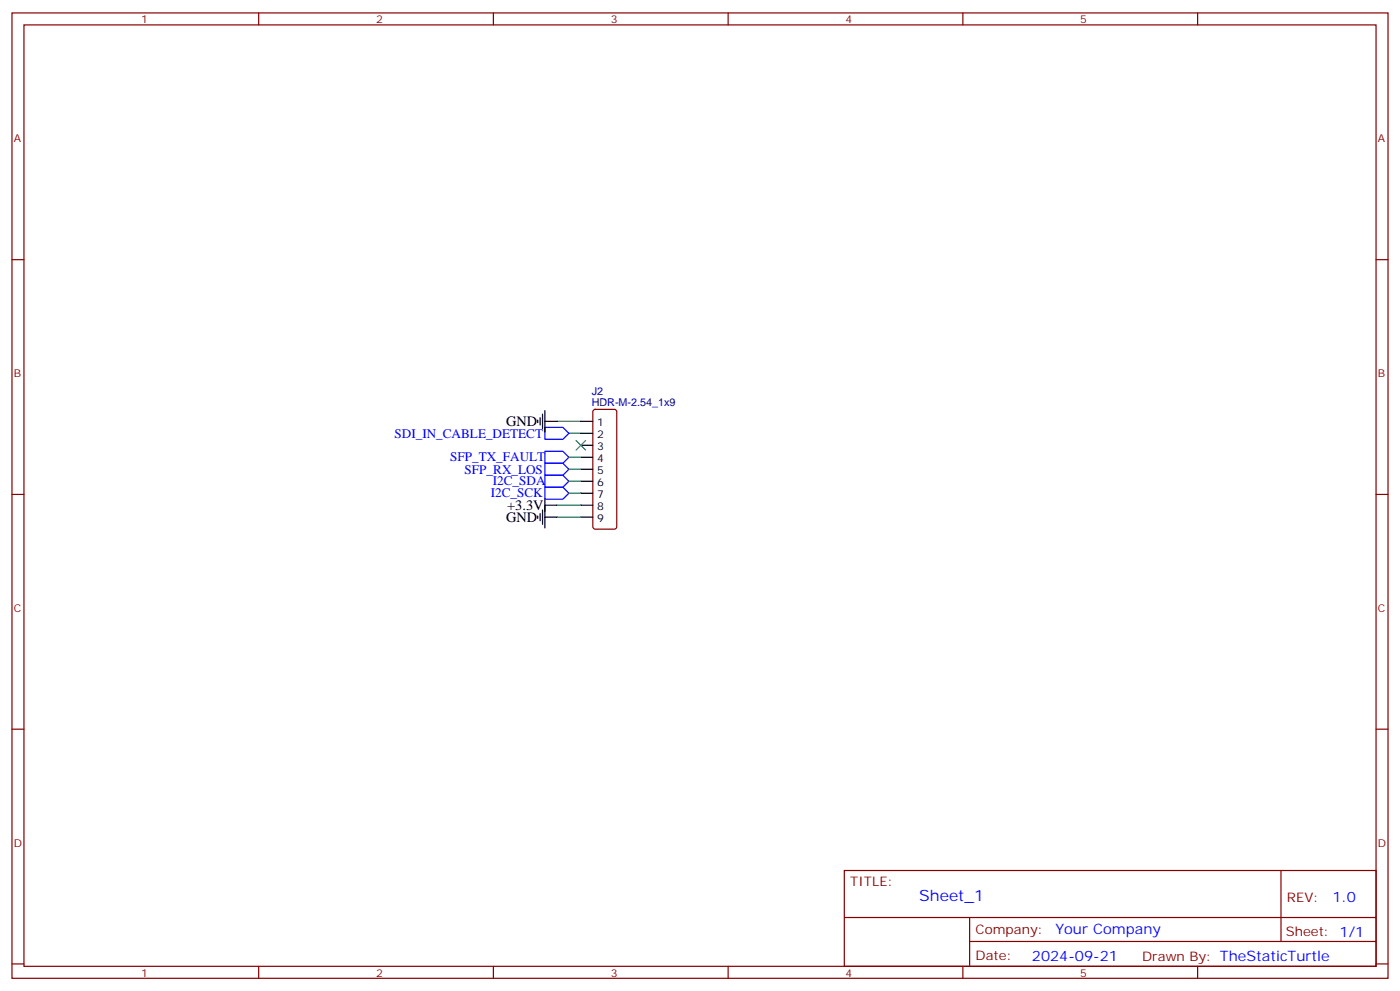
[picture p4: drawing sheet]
<svg xmlns="http://www.w3.org/2000/svg" width="412mm" height="292mm" viewBox="0 0 412 292" stroke-linecap="round" stroke-linejoin="round" font-family="sans-serif">
<g fill="none" stroke="#870000" stroke-width=".35">
<path d="M3.5 3.8h405.4v284.3h-405.4zM7.1 7.3h398.2v277.3h-398.2zM76.2 3.8v3.5M145.3 3.8v3.5M214.5 3.8v3.5M283.6 3.8v3.5M352.8 3.8v3.5M3.5 76.5h3.6M405.3 76.5h3.6M174.9 120.8l.4-.2h5.7l.5 .2 .2 .5v33.9l-.3 .5-.4 .2h-5.7l-.5-.3-.2-.4v-33.9zM3.5 145.6h3.6M405.3 145.6h3.6"/>
<path d="M3.5 214.8h3.6M405.3 214.8h3.6M248.7 256.4h156.6v28.2h-156.6zM377.3 256.4v20.9M248.7 270.2h156.5M285.6 277.3h119.6M285.6 270.2v14.2M3.5 283.9h3.6M76.2 284.6v3.5M145.3 284.6v3.5M214.5 284.6v3.5M283.6 284.6v3.5"/>
<path d="M352.8 284.6v3.5M405.3 283.9h3.6"/>
</g>
<g fill="none" stroke="#000" stroke-width=".35">
<path d="M158.4 123.8v.7M159.1 123v2.2M159.8 122v4.2M160.5 124.1h3.5M160.5 120.9v6.4M171.1 124.1h3.5M171.1 127.6h3.5M171.1 131.2h3.5M171.1 134.7h3.5M171.1 138.2h3.5M158.4 152v.7M159.1 151.3v2.1"/>
<path d="M159.8 150.2v4.2M160.5 148.8h3.5M160.5 152.3h3.5M160.5 147v8.5M171.1 141.7h3.5M171.1 145.3h3.5M171.1 148.8h3.5M171.1 152.3h3.5"/>
</g>
<path d="M164 124.1h7.1M167.6 127.6h3.5M167.6 134.7h3.5M167.6 138.2h3.5M164 152.3h7.1M164 148.8h7.1M167.6 141.7h3.5M167.6 145.3h3.5" fill="none" stroke="#008700" stroke-width=".35"/>
<path d="M160.5 140h5.3l1.8 1.7-1.8 1.8h-5.3zM160.5 136.5h5.3l1.8 1.7-1.8 1.8h-5.3zM160.5 132.9h5.3l1.8 1.8-1.8 1.8h-5.3zM160.5 125.9h5.3l1.8 1.7-1.8 1.8h-5.3zM160.5 143.5h5.3l1.8 1.8-1.8 1.7h-5.3z" fill="none" stroke="#00f" stroke-width=".35"/>
<path d="M169.7 129.8l2.8 2.8M172.5 129.8l-2.8 2.8" fill="none" stroke="#3c3" stroke-width=".35"/>
<text font-size="4.6" fill="#00f" x="270.8" y="265.4">Sheet_1</text>
<g font-size="4.2">
<text x="149.1" y="125.5">GND</text>
<text x="149.1" y="153.7">GND</text>
<text x="149.4" y="150.2">+3.3V</text>
</g>
<g font-size="4.2" fill="#00f">
<text x="392.5" y="265.7">1.0</text>
<text x="310.9" y="275.2">Your Company</text>
<text x="304" y="283">2024-09-21</text>
</g>
<g font-size="3.9" fill="#00f">
<text x="116.2" y="128.9">SDI_IN_CABLE_DETECT</text>
<text x="132.6" y="135.9">SFP_TX_FAULT</text>
<text x="136.9" y="139.5">SFP_RX_LOS</text>
<text x="145.2" y="142.8">I2C_SDA</text>
<text x="144.6" y="146.5">I2C_SCK</text>
</g>
<g font-size="3.9" fill="#800">
<text x="250.5" y="261">TITLE:</text>
<text x="379.1" y="265.7">REV:</text>
<text x="287.4" y="275.2">Company:</text>
<text x="378.7" y="275.8">Sheet: 1/1</text>
<text x="287.4" y="282.9">Date:</text>
<text x="336.4" y="282.9">Drawn By: TheStaticTurtle</text>
</g>
<g font-size="3.2" fill="#800">
<text x="41.6" y="6.8">1</text>
<text x="110.8" y="6.8">2</text>
<text x="179.9" y="6.8">3</text>
<text x="249.1" y="6.8">4</text>
<text x="318.2" y="6.8">5</text>
<text x="4.1" y="41.9">A</text>
<text x="405.9" y="41.9">A</text>
<text x="4.1" y="111.1">B</text>
<text x="405.9" y="111.1">B</text>
<text x="4.1" y="180.2">C</text>
<text x="405.9" y="180.2">C</text>
<text x="4.1" y="249.3">D</text>
<text x="405.9" y="249.3">D</text>
<text x="41.6" y="287.6">1</text>
<text x="110.8" y="287.6">2</text>
<text x="179.9" y="287.6">3</text>
<text x="249.1" y="287.6">4</text>
<text x="318.2" y="287.6">5</text>
</g>
<g font-size="3.2" fill="#000080">
<text x="174.3" y="119.5">HDR-M-2.54_1x9</text>
<text x="174.3" y="116.3">J2</text>
</g>
<g font-size="3.2">
<text x="175.9" y="125.5">1</text>
<text x="175.9" y="129">2</text>
<text x="175.9" y="132.6">3</text>
<text x="175.9" y="136.1">4</text>
<text x="175.9" y="139.6">5</text>
<text x="175.9" y="143.2">6</text>
<text x="175.9" y="146.7">7</text>
<text x="175.9" y="150.2">8</text>
<text x="175.9" y="153.7">9</text>
</g>
</svg>
